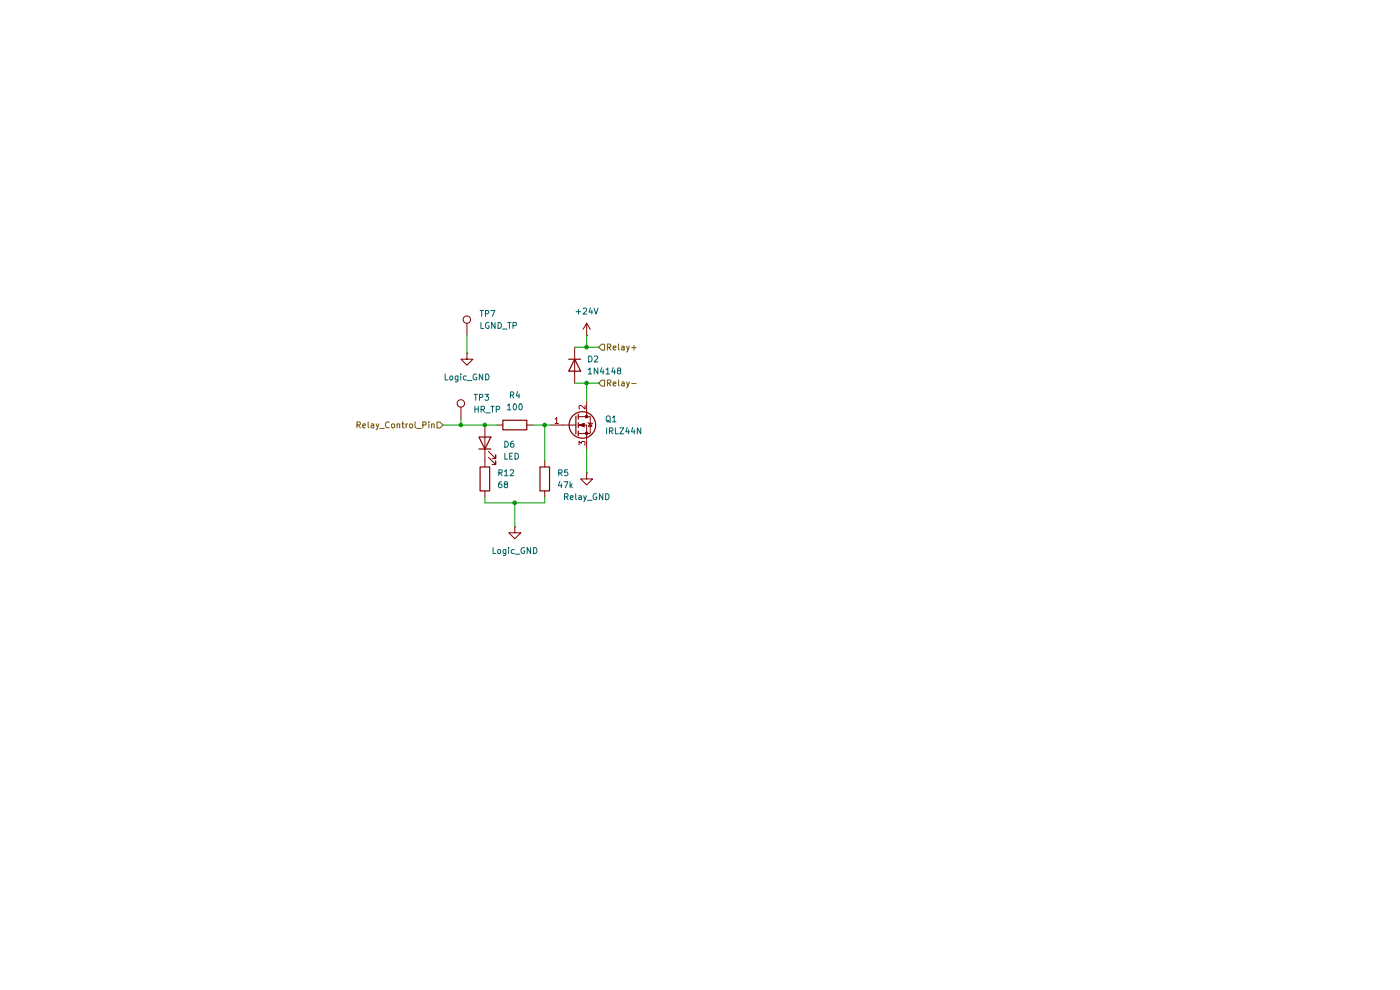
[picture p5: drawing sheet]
(kicad_sch
 (version 20250114)
 (generator "eeschema")
 (generator_version "9.0")
 (paper "A4")
 (lib_symbols
  (symbol "Connector:TestPoint"
   (pin_numbers (hide yes))
   (pin_names
    (offset 0.762) (hide yes)) (exclude_from_sim no) (in_bom yes) (on_board yes)
   (property "Reference" "TP" (at 0 6.858 0) (effects (font (size 1.27 1.27))))
   (property "Value" "TestPoint" (at 0 5.08 0) (effects (font (size 1.27 1.27))))
   (property "Footprint" "" (at 5.08 0 0) (effects (font (size 1.27 1.27)) (hide yes)))
   (property "Datasheet" "~" (at 5.08 0 0) (effects (font (size 1.27 1.27)) (hide yes)))
   (property "Description" "test point" (at 0 0 0) (effects (font (size 1.27 1.27)) (hide yes)))
   (symbol "TestPoint_0_1"
    (circle (center 0 3.302) (radius 0.762) (stroke (width 0) (type default)) (fill (type none))))
   (symbol "TestPoint_1_1"
    (pin passive line (at 0 0 90) (length 2.54) (name "1" (effects (font (size 1.27 1.27)))) (number "1" (effects (font (size 1.27 1.27))))))
   (embedded_fonts no))
  (symbol "Device:LED"
   (pin_numbers (hide yes))
   (pin_names
    (offset 1.016) (hide yes)) (exclude_from_sim no) (in_bom yes) (on_board yes)
   (property "Reference" "D" (at 0 2.54 0) (effects (font (size 1.27 1.27))))
   (property "Value" "LED" (at 0 -2.54 0) (effects (font (size 1.27 1.27))))
   (property "Footprint" "" (at 0 0 0) (effects (font (size 1.27 1.27)) (hide yes)))
   (property "Datasheet" "~" (at 0 0 0) (effects (font (size 1.27 1.27)) (hide yes)))
   (property "Description" "Light emitting diode" (at 0 0 0) (effects (font (size 1.27 1.27)) (hide yes)))
   (property "Sim.Pins" "1=K 2=A" (at 0 0 0) (effects (font (size 1.27 1.27)) (hide yes)))
   (symbol "LED_0_1"
    (polyline (pts (xy -3.048 -0.762) (xy -4.572 -2.286) (xy -3.81 -2.286) (xy -4.572 -2.286) (xy -4.572 -1.524)) (stroke (width 0) (type default)) (fill (type none)))
    (polyline (pts (xy -1.778 -0.762) (xy -3.302 -2.286) (xy -2.54 -2.286) (xy -3.302 -2.286) (xy -3.302 -1.524)) (stroke (width 0) (type default)) (fill (type none)))
    (polyline (pts (xy -1.27 0) (xy 1.27 0)) (stroke (width 0) (type default)) (fill (type none)))
    (polyline (pts (xy -1.27 -1.27) (xy -1.27 1.27)) (stroke (width 0.254) (type default)) (fill (type none)))
    (polyline (pts (xy 1.27 -1.27) (xy 1.27 1.27) (xy -1.27 0) (xy 1.27 -1.27)) (stroke (width 0.254) (type default)) (fill (type none))))
   (symbol "LED_1_1"
    (pin passive line (at -3.81 0 0) (length 2.54) (name "K" (effects (font (size 1.27 1.27)))) (number "1" (effects (font (size 1.27 1.27)))))
    (pin passive line (at 3.81 0 180) (length 2.54) (name "A" (effects (font (size 1.27 1.27)))) (number "2" (effects (font (size 1.27 1.27))))))
   (embedded_fonts no))
  (symbol "Device:R"
   (pin_numbers (hide yes))
   (pin_names
    (offset 0)) (exclude_from_sim no) (in_bom yes) (on_board yes)
   (property "Reference" "R" (at 2.032 0 90) (effects (font (size 1.27 1.27))))
   (property "Value" "R" (at 0 0 90) (effects (font (size 1.27 1.27))))
   (property "Footprint" "" (at -1.778 0 90) (effects (font (size 1.27 1.27)) (hide yes)))
   (property "Datasheet" "~" (at 0 0 0) (effects (font (size 1.27 1.27)) (hide yes)))
   (property "Description" "Resistor" (at 0 0 0) (effects (font (size 1.27 1.27)) (hide yes)))
   (symbol "R_0_1"
    (rectangle (start -1.016 -2.54) (end 1.016 2.54) (stroke (width 0.254) (type default)) (fill (type none))))
   (symbol "R_1_1"
    (pin passive line (at 0 3.81 270) (length 1.27) (name "~" (effects (font (size 1.27 1.27)))) (number "1" (effects (font (size 1.27 1.27)))))
    (pin passive line (at 0 -3.81 90) (length 1.27) (name "~" (effects (font (size 1.27 1.27)))) (number "2" (effects (font (size 1.27 1.27))))))
   (embedded_fonts no))
  (symbol "Diode:1N4148"
   (pin_numbers (hide yes))
   (pin_names (hide yes)) (exclude_from_sim no) (in_bom yes) (on_board yes)
   (property "Reference" "D" (at 0 2.54 0) (effects (font (size 1.27 1.27))))
   (property "Value" "1N4148" (at 0 -2.54 0) (effects (font (size 1.27 1.27))))
   (property "Footprint" "Diode_THT:D_DO-35_SOD27_P7.62mm_Horizontal" (at 0 0 0) (effects (font (size 1.27 1.27)) (hide yes)))
   (property "Datasheet" "https://assets.nexperia.com/documents/data-sheet/1N4148_1N4448.pdf" (at 0 0 0) (effects (font (size 1.27 1.27)) (hide yes)))
   (property "Description" "100V 0.15A standard switching diode, DO-35" (at 0 0 0) (effects (font (size 1.27 1.27)) (hide yes)))
   (property "Sim.Device" "D" (at 0 0 0) (effects (font (size 1.27 1.27)) (hide yes)))
   (property "Sim.Pins" "1=K 2=A" (at 0 0 0) (effects (font (size 1.27 1.27)) (hide yes)))
   (symbol "1N4148_0_1"
    (polyline (pts (xy -1.27 1.27) (xy -1.27 -1.27)) (stroke (width 0.254) (type default)) (fill (type none)))
    (polyline (pts (xy 1.27 1.27) (xy 1.27 -1.27) (xy -1.27 0) (xy 1.27 1.27)) (stroke (width 0.254) (type default)) (fill (type none)))
    (polyline (pts (xy 1.27 0) (xy -1.27 0)) (stroke (width 0) (type default)) (fill (type none))))
   (symbol "1N4148_1_1"
    (pin passive line (at -3.81 0 0) (length 2.54) (name "K" (effects (font (size 1.27 1.27)))) (number "1" (effects (font (size 1.27 1.27)))))
    (pin passive line (at 3.81 0 180) (length 2.54) (name "A" (effects (font (size 1.27 1.27)))) (number "2" (effects (font (size 1.27 1.27))))))
   (embedded_fonts no))
  (symbol "Transistor_FET:IRLZ44N"
   (pin_names (hide yes)) (exclude_from_sim no) (in_bom yes) (on_board yes)
   (property "Reference" "Q" (at 5.08 1.905 0) (effects (font (size 1.27 1.27)) (justify left)))
   (property "Value" "IRLZ44N" (at 5.08 0 0) (effects (font (size 1.27 1.27)) (justify left)))
   (property "Footprint" "Package_TO_SOT_THT:TO-220-3_Vertical" (at 5.08 -1.905 0) (effects (font (size 1.27 1.27)
    (italic yes)) (justify left) (hide yes)))
   (property "Datasheet" "http://www.irf.com/product-info/datasheets/data/irlz44n.pdf" (at 5.08 -3.81 0) (effects (font (size 1.27 1.27)) (justify left) (hide yes)))
   (property "Description" "47A Id, 55V Vds, 22mOhm Rds Single N-Channel HEXFET Power MOSFET, TO-220AB" (at 0 0 0) (effects (font (size 1.27 1.27)) (hide yes)))
   (symbol "IRLZ44N_0_1"
    (polyline (pts (xy 0.254 1.905) (xy 0.254 -1.905)) (stroke (width 0.254) (type default)) (fill (type none)))
    (polyline (pts (xy 0.254 0) (xy -2.54 0)) (stroke (width 0) (type default)) (fill (type none)))
    (polyline (pts (xy 0.762 2.286) (xy 0.762 1.27)) (stroke (width 0.254) (type default)) (fill (type none)))
    (polyline (pts (xy 0.762 0.508) (xy 0.762 -0.508)) (stroke (width 0.254) (type default)) (fill (type none)))
    (polyline (pts (xy 0.762 -1.27) (xy 0.762 -2.286)) (stroke (width 0.254) (type default)) (fill (type none)))
    (polyline (pts (xy 0.762 -1.778) (xy 3.302 -1.778) (xy 3.302 1.778) (xy 0.762 1.778)) (stroke (width 0) (type default)) (fill (type none)))
    (polyline (pts (xy 1.016 0) (xy 2.032 0.381) (xy 2.032 -0.381) (xy 1.016 0)) (stroke (width 0) (type default)) (fill (type outline)))
    (circle (center 1.651 0) (radius 2.794) (stroke (width 0.254) (type default)) (fill (type none)))
    (polyline (pts (xy 2.54 2.54) (xy 2.54 1.778)) (stroke (width 0) (type default)) (fill (type none)))
    (circle (center 2.54 1.778) (radius 0.254) (stroke (width 0) (type default)) (fill (type outline)))
    (circle (center 2.54 -1.778) (radius 0.254) (stroke (width 0) (type default)) (fill (type outline)))
    (polyline (pts (xy 2.54 -2.54) (xy 2.54 0) (xy 0.762 0)) (stroke (width 0) (type default)) (fill (type none)))
    (polyline (pts (xy 2.794 0.508) (xy 2.921 0.381) (xy 3.683 0.381) (xy 3.81 0.254)) (stroke (width 0) (type default)) (fill (type none)))
    (polyline (pts (xy 3.302 0.381) (xy 2.921 -0.254) (xy 3.683 -0.254) (xy 3.302 0.381)) (stroke (width 0) (type default)) (fill (type none))))
   (symbol "IRLZ44N_1_1"
    (pin input line (at -5.08 0 0) (length 2.54) (name "G" (effects (font (size 1.27 1.27)))) (number "1" (effects (font (size 1.27 1.27)))))
    (pin passive line (at 2.54 5.08 270) (length 2.54) (name "D" (effects (font (size 1.27 1.27)))) (number "2" (effects (font (size 1.27 1.27)))))
    (pin passive line (at 2.54 -5.08 90) (length 2.54) (name "S" (effects (font (size 1.27 1.27)))) (number "3" (effects (font (size 1.27 1.27))))))
   (embedded_fonts no))
  (symbol "power:+24V"
   (power)
   (pin_numbers (hide yes))
   (pin_names
    (offset 0) (hide yes)) (exclude_from_sim no) (in_bom yes) (on_board yes)
   (property "Reference" "#PWR" (at 0 -3.81 0) (effects (font (size 1.27 1.27)) (hide yes)))
   (property "Value" "+24V" (at 0 3.556 0) (effects (font (size 1.27 1.27))))
   (property "Footprint" "" (at 0 0 0) (effects (font (size 1.27 1.27)) (hide yes)))
   (property "Datasheet" "" (at 0 0 0) (effects (font (size 1.27 1.27)) (hide yes)))
   (property "Description" "Power symbol creates a global label with name \"+24V\"" (at 0 0 0) (effects (font (size 1.27 1.27)) (hide yes)))
   (symbol "+24V_0_1"
    (polyline (pts (xy -0.762 1.27) (xy 0 2.54)) (stroke (width 0) (type default)) (fill (type none)))
    (polyline (pts (xy 0 2.54) (xy 0.762 1.27)) (stroke (width 0) (type default)) (fill (type none)))
    (polyline (pts (xy 0 0) (xy 0 2.54)) (stroke (width 0) (type default)) (fill (type none))))
   (symbol "+24V_1_1"
    (pin power_in line (at 0 0 90) (length 0) (name "~" (effects (font (size 1.27 1.27)))) (number "1" (effects (font (size 1.27 1.27))))))
   (embedded_fonts no))
  (symbol "power:GND1"
   (power)
   (pin_numbers (hide yes))
   (pin_names
    (offset 0) (hide yes)) (exclude_from_sim no) (in_bom yes) (on_board yes)
   (property "Reference" "#PWR" (at 0 -6.35 0) (effects (font (size 1.27 1.27)) (hide yes)))
   (property "Value" "GND1" (at 0 -3.81 0) (effects (font (size 1.27 1.27))))
   (property "Footprint" "" (at 0 0 0) (effects (font (size 1.27 1.27)) (hide yes)))
   (property "Datasheet" "" (at 0 0 0) (effects (font (size 1.27 1.27)) (hide yes)))
   (property "Description" "Power symbol creates a global label with name \"GND1\" , ground" (at 0 0 0) (effects (font (size 1.27 1.27)) (hide yes)))
   (symbol "GND1_0_1"
    (polyline (pts (xy 0 0) (xy 0 -1.27) (xy 1.27 -1.27) (xy 0 -2.54) (xy -1.27 -1.27) (xy 0 -1.27)) (stroke (width 0) (type default)) (fill (type none))))
   (symbol "GND1_1_1"
    (pin power_in line (at 0 0 270) (length 0) (name "~" (effects (font (size 1.27 1.27)))) (number "1" (effects (font (size 1.27 1.27))))))
   (embedded_fonts no)))
 (junction
  (at 124.46 81.28)
  (diameter 0)
  (color 0 0 0 0))
 (junction
  (at 124.46 73.66)
  (diameter 0)
  (color 0 0 0 0))
 (junction
  (at 115.57 90.17)
  (diameter 0)
  (color 0 0 0 0))
 (junction
  (at 109.22 106.68)
  (diameter 0)
  (color 0 0 0 0))
 (junction
  (at 97.79 90.17)
  (diameter 0)
  (color 0 0 0 0))
 (junction
  (at 102.87 90.17)
  (diameter 0)
  (color 0 0 0 0))
 (wire
  (pts (xy 102.87 90.17) (xy 105.41 90.17))
  (stroke (width 0) (type default)))
 (wire
  (pts (xy 93.98 90.17) (xy 97.79 90.17))
  (stroke (width 0) (type default)))
 (wire
  (pts (xy 97.79 90.17) (xy 102.87 90.17))
  (stroke (width 0) (type default)))
 (wire
  (pts (xy 102.87 106.68) (xy 109.22 106.68))
  (stroke (width 0) (type default)))
 (wire
  (pts (xy 115.57 105.41) (xy 115.57 106.68))
  (stroke (width 0) (type default)))
 (wire
  (pts (xy 115.57 90.17) (xy 116.84 90.17))
  (stroke (width 0) (type default)))
 (wire
  (pts (xy 109.22 106.68) (xy 109.22 111.76))
  (stroke (width 0) (type default)))
 (wire
  (pts (xy 124.46 81.28) (xy 124.46 85.09))
  (stroke (width 0) (type default)))
 (wire
  (pts (xy 102.87 106.68) (xy 102.87 105.41))
  (stroke (width 0) (type default)))
 (wire
  (pts (xy 115.57 90.17) (xy 115.57 97.79))
  (stroke (width 0) (type default)))
 (wire
  (pts (xy 99.06 71.12) (xy 99.06 74.93))
  (stroke (width 0) (type default)))
 (wire
  (pts (xy 124.46 81.28) (xy 127 81.28))
  (stroke (width 0) (type default)))
 (wire
  (pts (xy 109.22 106.68) (xy 115.57 106.68))
  (stroke (width 0) (type default)))
 (wire
  (pts (xy 124.46 95.25) (xy 124.46 100.33))
  (stroke (width 0) (type default)))
 (wire
  (pts (xy 121.92 73.66) (xy 124.46 73.66))
  (stroke (width 0) (type default)))
 (wire
  (pts (xy 113.03 90.17) (xy 115.57 90.17))
  (stroke (width 0) (type default)))
 (wire
  (pts (xy 124.46 73.66) (xy 127 73.66))
  (stroke (width 0) (type default)))
 (wire
  (pts (xy 124.46 71.12) (xy 124.46 73.66))
  (stroke (width 0) (type default)))
 (wire
  (pts (xy 97.79 88.9) (xy 97.79 90.17))
  (stroke (width 0) (type default)))
 (wire
  (pts (xy 121.92 81.28) (xy 124.46 81.28))
  (stroke (width 0) (type default)))
 (hierarchical_label "Relay+"
  (shape input)
  (at 127 73.66 0)
  (effects (font (size 1.27 1.27)) (justify left)))
 (hierarchical_label "Relay-"
  (shape input)
  (at 127 81.28 0)
  (effects (font (size 1.27 1.27)) (justify left)))
 (hierarchical_label "Relay_Control_Pin"
  (shape input)
  (at 93.98 90.17 180)
  (effects (font (size 1.27 1.27)) (justify right)))
 (symbol
  (lib_id "Connector:TestPoint")
  (at 97.79 88.9 0)
  (unit 1)
  (exclude_from_sim no)
  (in_bom yes)
  (on_board yes)
  (dnp no)
  (fields_autoplaced yes)
  (property "Reference" "TP3" (at 100.33 84.3279 0) (effects (font (size 1.27 1.27)) (justify left)))
  (property "Value" "HR_TP" (at 100.33 86.8679 0) (effects (font (size 1.27 1.27)) (justify left)))
  (property "Footprint" "TestPoint:TestPoint_Pad_D1.5mm" (at 102.87 88.9 0) (effects (font (size 1.27 1.27)) (hide yes)))
  (property "Datasheet" "~" (at 102.87 88.9 0) (effects (font (size 1.27 1.27)) (hide yes)))
  (property "Description" "test point" (at 97.79 88.9 0) (effects (font (size 1.27 1.27)) (hide yes)))
  (pin "1")
  (instances (project "Furnace_Controller" (path "" (reference "TP3") (unit 1)) (path "" (reference "TP4") (unit 1)) (path "" (reference "TP6") (unit 1)) (path "" (reference "TP1") (unit 1)))))
 (symbol
  (lib_id "power:GND1")
  (at 124.46 100.33 0)
  (unit 1)
  (exclude_from_sim no)
  (in_bom yes)
  (on_board yes)
  (dnp no)
  (fields_autoplaced yes)
  (property "Reference" "#PWR035" (at 124.46 106.68 0) (effects (font (size 1.27 1.27)) (hide yes)))
  (property "Value" "Relay_GND" (at 124.46 105.41 0) (effects (font (size 1.27 1.27))))
  (property "Footprint" "" (at 124.46 100.33 0) (effects (font (size 1.27 1.27)) (hide yes)))
  (property "Datasheet" "" (at 124.46 100.33 0) (effects (font (size 1.27 1.27)) (hide yes)))
  (property "Description" "Power symbol creates a global label with name \"GND1\" , ground" (at 124.46 100.33 0) (effects (font (size 1.27 1.27)) (hide yes)))
  (pin "1")
  (instances (project "Furnace_Controller" (path "" (reference "#PWR035") (unit 1)) (path "" (reference "#PWR037") (unit 1)) (path "" (reference "#PWR038") (unit 1)) (path "" (reference "#PWR036") (unit 1)))))
 (symbol
  (lib_id "Device:R")
  (at 109.22 90.17 90)
  (unit 1)
  (exclude_from_sim no)
  (in_bom yes)
  (on_board yes)
  (dnp no)
  (fields_autoplaced yes)
  (property "Reference" "R4" (at 109.22 83.82 90) (effects (font (size 1.27 1.27))))
  (property "Value" "100" (at 109.22 86.36 90) (effects (font (size 1.27 1.27))))
  (property "Footprint" "Resistor_SMD:R_0805_2012Metric_Pad1.20x1.40mm_HandSolder" (at 109.22 91.948 90) (effects (font (size 1.27 1.27)) (hide yes)))
  (property "Datasheet" "~" (at 109.22 90.17 0) (effects (font (size 1.27 1.27)) (hide yes)))
  (property "Description" "Resistor" (at 109.22 90.17 0) (effects (font (size 1.27 1.27)) (hide yes)))
  (pin "2")
  (pin "1")
  (instances (project "Furnace_Controller" (path "" (reference "R4") (unit 1)) (path "" (reference "R7") (unit 1)) (path "" (reference "R10") (unit 1)) (path "" (reference "R14") (unit 1)))))
 (symbol
  (lib_id "Device:R")
  (at 102.87 101.6 0)
  (unit 1)
  (exclude_from_sim no)
  (in_bom yes)
  (on_board yes)
  (dnp no)
  (fields_autoplaced yes)
  (property "Reference" "R12" (at 105.41 100.3299 0) (effects (font (size 1.27 1.27)) (justify left)))
  (property "Value" "68" (at 105.41 102.8699 0) (effects (font (size 1.27 1.27)) (justify left)))
  (property "Footprint" "Resistor_SMD:R_0805_2012Metric_Pad1.20x1.40mm_HandSolder" (at 101.092 101.6 90) (effects (font (size 1.27 1.27)) (hide yes)))
  (property "Datasheet" "~" (at 102.87 101.6 0) (effects (font (size 1.27 1.27)) (hide yes)))
  (property "Description" "Resistor" (at 102.87 101.6 0) (effects (font (size 1.27 1.27)) (hide yes)))
  (pin "2")
  (pin "1")
  (instances (project "Furnace_Controller" (path "" (reference "R12") (unit 1)) (path "" (reference "R6") (unit 1)) (path "" (reference "R9") (unit 1)) (path "" (reference "R13") (unit 1)))))
 (symbol
  (lib_id "Device:R")
  (at 115.57 101.6 0)
  (unit 1)
  (exclude_from_sim no)
  (in_bom yes)
  (on_board yes)
  (dnp no)
  (fields_autoplaced yes)
  (property "Reference" "R5" (at 118.11 100.3299 0) (effects (font (size 1.27 1.27)) (justify left)))
  (property "Value" "47k" (at 118.11 102.8699 0) (effects (font (size 1.27 1.27)) (justify left)))
  (property "Footprint" "Resistor_SMD:R_0805_2012Metric_Pad1.20x1.40mm_HandSolder" (at 113.792 101.6 90) (effects (font (size 1.27 1.27)) (hide yes)))
  (property "Datasheet" "~" (at 115.57 101.6 0) (effects (font (size 1.27 1.27)) (hide yes)))
  (property "Description" "Resistor" (at 115.57 101.6 0) (effects (font (size 1.27 1.27)) (hide yes)))
  (pin "1")
  (pin "2")
  (instances (project "Furnace_Controller" (path "" (reference "R5") (unit 1)) (path "" (reference "R8") (unit 1)) (path "" (reference "R11") (unit 1)) (path "" (reference "R15") (unit 1)))))
 (symbol
  (lib_id "Transistor_FET:IRLZ44N")
  (at 121.92 90.17 0)
  (unit 1)
  (exclude_from_sim no)
  (in_bom yes)
  (on_board yes)
  (dnp no)
  (fields_autoplaced yes)
  (property "Reference" "Q1" (at 128.27 88.8999 0) (effects (font (size 1.27 1.27)) (justify left)))
  (property "Value" "IRLZ44N" (at 128.27 91.4399 0) (effects (font (size 1.27 1.27)) (justify left)))
  (property "Footprint" "Package_TO_SOT_THT:TO-220-3_Vertical" (at 127 92.075 0) (effects (font (size 1.27 1.27)
    (italic yes)) (justify left) (hide yes)))
  (property "Datasheet" "http://www.irf.com/product-info/datasheets/data/irlz44n.pdf" (at 127 93.98 0) (effects (font (size 1.27 1.27)) (justify left) (hide yes)))
  (property "Description" "47A Id, 55V Vds, 22mOhm Rds Single N-Channel HEXFET Power MOSFET, TO-220AB" (at 121.92 90.17 0) (effects (font (size 1.27 1.27)) (hide yes)))
  (pin "2")
  (pin "1")
  (pin "3")
  (instances (project "Furnace_Controller" (path "" (reference "Q1") (unit 1)) (path "" (reference "Q2") (unit 1)) (path "" (reference "Q3") (unit 1)) (path "" (reference "Q4") (unit 1)))))
 (symbol
  (lib_id "Device:LED")
  (at 102.87 93.98 90)
  (unit 1)
  (exclude_from_sim no)
  (in_bom yes)
  (on_board yes)
  (dnp no)
  (fields_autoplaced yes)
  (property "Reference" "D6" (at 106.68 94.2974 90) (effects (font (size 1.27 1.27)) (justify right)))
  (property "Value" "LED" (at 106.68 96.8374 90) (effects (font (size 1.27 1.27)) (justify right)))
  (property "Footprint" "LED_SMD:LED_0805_2012Metric" (at 102.87 93.98 0) (effects (font (size 1.27 1.27)) (hide yes)))
  (property "Datasheet" "~" (at 102.87 93.98 0) (effects (font (size 1.27 1.27)) (hide yes)))
  (property "Description" "Light emitting diode" (at 102.87 93.98 0) (effects (font (size 1.27 1.27)) (hide yes)))
  (property "Sim.Pins" "1=K 2=A" (at 102.87 93.98 0) (effects (font (size 1.27 1.27)) (hide yes)))
  (pin "2")
  (pin "1")
  (instances (project "Furnace_Controller" (path "" (reference "D6") (unit 1)) (path "" (reference "D3") (unit 1)) (path "" (reference "D5") (unit 1)) (path "" (reference "D8") (unit 1)))))
 (symbol
  (lib_id "power:GND1")
  (at 99.06 74.93 0)
  (unit 1)
  (exclude_from_sim no)
  (in_bom yes)
  (on_board yes)
  (dnp no)
  (fields_autoplaced yes)
  (property "Reference" "#PWR027" (at 99.06 81.28 0) (effects (font (size 1.27 1.27)) (hide yes)))
  (property "Value" "Logic_GND" (at 99.06 80.01 0) (effects (font (size 1.27 1.27))))
  (property "Footprint" "" (at 99.06 74.93 0) (effects (font (size 1.27 1.27)) (hide yes)))
  (property "Datasheet" "" (at 99.06 74.93 0) (effects (font (size 1.27 1.27)) (hide yes)))
  (property "Description" "Power symbol creates a global label with name \"GND1\" , ground" (at 99.06 74.93 0) (effects (font (size 1.27 1.27)) (hide yes)))
  (pin "1")
  (instances (project "" (path "" (reference "#PWR027") (unit 1)) (path "" (reference "#PWR029") (unit 1)) (path "" (reference "#PWR030") (unit 1)) (path "" (reference "#PWR028") (unit 1)))))
 (symbol
  (lib_id "power:GND1")
  (at 109.22 111.76 0)
  (unit 1)
  (exclude_from_sim no)
  (in_bom yes)
  (on_board yes)
  (dnp no)
  (fields_autoplaced yes)
  (property "Reference" "#PWR031" (at 109.22 118.11 0) (effects (font (size 1.27 1.27)) (hide yes)))
  (property "Value" "Logic_GND" (at 109.22 116.84 0) (effects (font (size 1.27 1.27))))
  (property "Footprint" "" (at 109.22 111.76 0) (effects (font (size 1.27 1.27)) (hide yes)))
  (property "Datasheet" "" (at 109.22 111.76 0) (effects (font (size 1.27 1.27)) (hide yes)))
  (property "Description" "Power symbol creates a global label with name \"GND1\" , ground" (at 109.22 111.76 0) (effects (font (size 1.27 1.27)) (hide yes)))
  (pin "1")
  (instances (project "Furnace_Controller" (path "" (reference "#PWR031") (unit 1)) (path "" (reference "#PWR033") (unit 1)) (path "" (reference "#PWR034") (unit 1)) (path "" (reference "#PWR032") (unit 1)))))
 (symbol
  (lib_id "power:+24V")
  (at 124.46 71.12 0)
  (unit 1)
  (exclude_from_sim no)
  (in_bom yes)
  (on_board yes)
  (dnp no)
  (fields_autoplaced yes)
  (property "Reference" "#PWR023" (at 124.46 74.93 0) (effects (font (size 1.27 1.27)) (hide yes)))
  (property "Value" "+24V" (at 124.46 66.04 0) (effects (font (size 1.27 1.27))))
  (property "Footprint" "" (at 124.46 71.12 0) (effects (font (size 1.27 1.27)) (hide yes)))
  (property "Datasheet" "" (at 124.46 71.12 0) (effects (font (size 1.27 1.27)) (hide yes)))
  (property "Description" "Power symbol creates a global label with name \"+24V\"" (at 124.46 71.12 0) (effects (font (size 1.27 1.27)) (hide yes)))
  (pin "1")
  (instances (project "" (path "" (reference "#PWR023") (unit 1)) (path "" (reference "#PWR025") (unit 1)) (path "" (reference "#PWR026") (unit 1)) (path "" (reference "#PWR024") (unit 1)))))
 (symbol
  (lib_id "Diode:1N4148")
  (at 121.92 77.47 270)
  (unit 1)
  (exclude_from_sim no)
  (in_bom yes)
  (on_board yes)
  (dnp no)
  (fields_autoplaced yes)
  (property "Reference" "D2" (at 124.46 76.1999 90) (effects (font (size 1.27 1.27)) (justify left)))
  (property "Value" "1N4148" (at 124.46 78.7399 90) (effects (font (size 1.27 1.27)) (justify left)))
  (property "Footprint" "Diode_THT:D_DO-35_SOD27_P7.62mm_Horizontal" (at 121.92 77.47 0) (effects (font (size 1.27 1.27)) (hide yes)))
  (property "Datasheet" "https://assets.nexperia.com/documents/data-sheet/1N4148_1N4448.pdf" (at 121.92 77.47 0) (effects (font (size 1.27 1.27)) (hide yes)))
  (property "Description" "100V 0.15A standard switching diode, DO-35" (at 121.92 77.47 0) (effects (font (size 1.27 1.27)) (hide yes)))
  (property "Sim.Device" "D" (at 121.92 77.47 0) (effects (font (size 1.27 1.27)) (hide yes)))
  (property "Sim.Pins" "1=K 2=A" (at 121.92 77.47 0) (effects (font (size 1.27 1.27)) (hide yes)))
  (pin "2")
  (pin "1")
  (instances (project "Furnace_Controller" (path "" (reference "D2") (unit 1)) (path "" (reference "D4") (unit 1)) (path "" (reference "D7") (unit 1)) (path "" (reference "D9") (unit 1)))))
 (symbol
  (lib_id "Connector:TestPoint")
  (at 99.06 71.12 0)
  (unit 1)
  (exclude_from_sim no)
  (in_bom yes)
  (on_board yes)
  (dnp no)
  (fields_autoplaced yes)
  (property "Reference" "TP7" (at 101.6 66.5479 0) (effects (font (size 1.27 1.27)) (justify left)))
  (property "Value" "LGND_TP" (at 101.6 69.0879 0) (effects (font (size 1.27 1.27)) (justify left)))
  (property "Footprint" "TestPoint:TestPoint_Pad_D1.5mm" (at 104.14 71.12 0) (effects (font (size 1.27 1.27)) (hide yes)))
  (property "Datasheet" "~" (at 104.14 71.12 0) (effects (font (size 1.27 1.27)) (hide yes)))
  (property "Description" "test point" (at 99.06 71.12 0) (effects (font (size 1.27 1.27)) (hide yes)))
  (pin "1")
  (instances (project "Furnace_Controller" (path "" (reference "TP7") (unit 1)) (path "" (reference "TP5") (unit 1)) (path "" (reference "TP8") (unit 1)) (path "" (reference "TP9") (unit 1))))))
